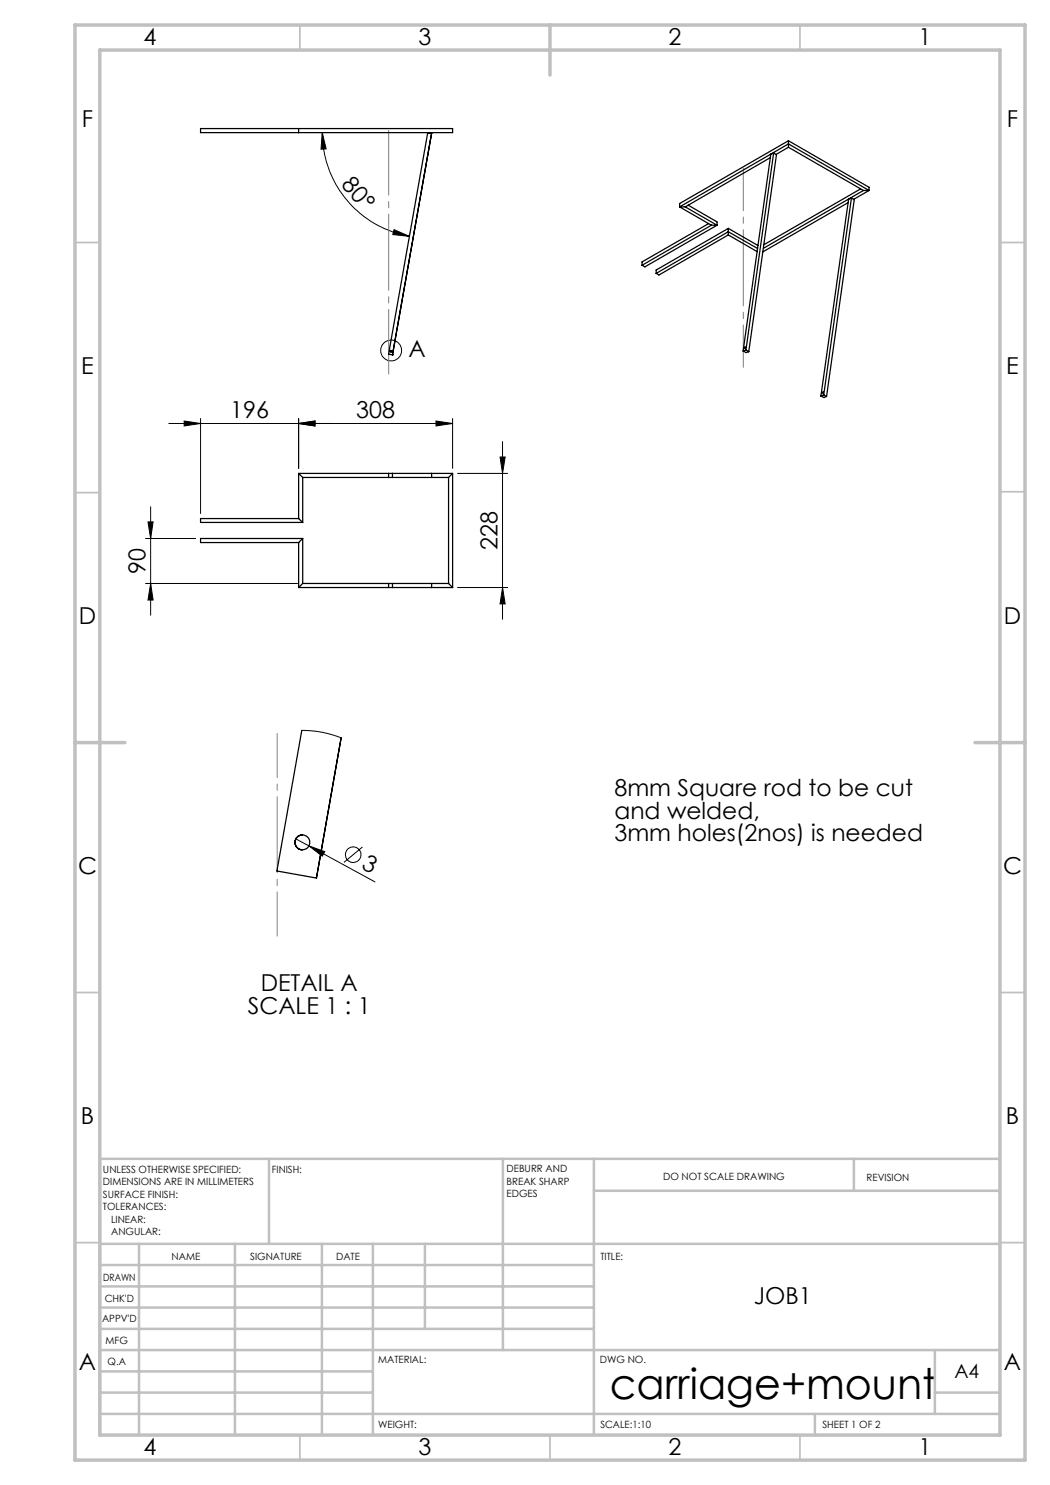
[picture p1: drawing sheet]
<svg xmlns="http://www.w3.org/2000/svg" width="210mm" height="297mm" viewBox="0 0 210 297" stroke-linecap="round" stroke-linejoin="round" font-family="sans-serif">
<g fill="none" stroke="#000" stroke-width=".2">
<path d="M64.5 26.5l.7 3.3h-1zM64.5 26.5a21.1 21.1 0 0 0 17.4 20.8M78.8 45.9l3.1 1.4-3.3-.4zM33.8 84.7h56.7M36.8 84.2l3.3 .5-3.3 .5zM40.1 83.7v19M59.7 84.7l3.3-.5v1zM59.7 83.7v10M87.2 84.2l3.3 .5-3.3 .5zM90.5 83.7v10M91.5 94.7h10M100 91.4h1l-.5 3.3z"/>
<path d="M100.5 88.3v35.6M29.1 116.7h30.4M29.1 107.7h10M29.6 104.4h1l-.5 3.3zM30.1 101.3v21.7M30.1 116.7l.5 3.3h-1zM91.5 117.5h10M100.5 117.5l.5 3.3h-1zM60.4 146.1l4 .3 3.8 1.2M59.2 167.8l2.6 1.4M61.8 169.2l3.1 1.1-.4 .9zM61.8 169.2l13.2 7.2"/>
<path d="M72.5 169.4l-3.7 3.1"/>
<circle cx="78.2" cy="70.1" r="2.08"/>
<circle cx="70.6" cy="170.9" r="1.57"/>
</g>
<path d="M55.4 146.7v40.5" fill="none" stroke="#808080" stroke-width=".2" stroke-dasharray="15.2 1.3 1.3 1.3" stroke-dashoffset="6.4"/>
<g fill="none" stroke="#c0c0c0" stroke-width=".35">
<path d="M60 5v5M160 5v5M15 48.5h5M200 48.5h5M15 98.5h5M200 98.4h5M15 198.5h5M200 198.5h5M15 248.5h5M200 248.5h5M60 287v5M110 287v5"/>
<path d="M160 287v5"/>
</g>
<g fill="none" stroke="#c0c0c0" stroke-width=".5">
<path d="M53.8 231.8v17M100.6 231.8v38.2M118.8 231.8v55.2M118.8 238.2h81.2M170.8 231.8v6.4M200 231.8h-180v55.2M20 248.8h180M20 257.3h98.8M20 253h98.8M27.8 248.8v38.2M47 248.8v38.2M64.4 248.8v38.2"/>
<path d="M74.6 248.8v38.2M85 248.8v17M20 265.8h98.8M20 261.5h98.8M20 278.5h54.6M20 274.3h54.6M20 270h180M187 278.5h13M187 270v12.8M20 282.8h180M163 282.8v4.2"/>
</g>
<path d="M15 5h190v287h-190zM20 10h180v277h-180zM110 5v10M15 148.5h10M195 148.5h10" fill="none" stroke="#c0c0c0" stroke-width=".7"/>
<path d="M77.7 26.1v48.7" fill="none" stroke="#808080" stroke-width=".2" stroke-dasharray="15.2 1.3 1.3 1.3" stroke-dashoffset="2.3"/>
<path d="M148.7 33.7v39.8" fill="none" stroke="#808080" stroke-width=".2" stroke-dasharray="15.2 1.3 1.3 1.3" stroke-dashoffset="6.8"/>
<g fill="#000">
<path d="M61.8 169.2l3.1 1.1-.4 .9z"/>
<path d="M64.5 26.5l.7 3.3h-1zM78.8 45.9l3.1 1.4-3.3-.4z"/>
<path d="M59.7 84.7l3.3-.5v1zM36.8 84.2l3.3 .5-3.3 .5z"/>
<path d="M59.7 84.7l3.3-.5v1zM87.2 84.2l3.3 .5-3.3 .5z"/>
<path d="M100 91.4h1l-.5 3.3zM100.5 117.5l.5 3.3h-1z"/>
<path d="M30.1 116.7l.5 3.3h-1zM29.6 104.4h1l-.5 3.3z"/>
</g>
<g fill="none" stroke="#000" stroke-width=".25">
<path d="M40.1 25.7h50.4v.8h-50.4zM59.7 25.7v.8M85.5 26.5h.1M85.5 26.5l.8 .1-7.8 44.4M85.5 26.5l-7.8 44.3 .8 .2M154.1 31.5l-17 9.9M154.7 30.6l-5.5 39.4M154.7 30.6l-.5 .2-5.6 39.4M154.7 30.6l.6 .3-5.5 39.4M157.7 29.5l-2.5 1.4M157.7 28.1v1.4M157.7 28.1l-21.8 12.6v.7"/>
<path d="M157.7 28.1l16.1 9.4v.6M157.7 29.5l15 8.6M170.3 39.6l-5.6 39.4M170.3 39.6l-.6 .2-5.5 39.4M170.3 39.6l.6 .3-5.6 39.4M172.1 37.8l-19.3 11.2M172.7 38.1h1.1M172.7 38.1l-20 11.6M173.8 38.1l-16.1-9.3-21.8 12.6M173.8 38.1l-3.1 1.8M135.9 41.4h1.2M135.9 41.4l6.4 3.6"/>
<path d="M137.1 41.4l6.3 3.6M137.6 41l5.8 3.4v.6M141.7 44.7l-13.3 7.7v.7M142.3 45h1.1M142.3 45l-13.9 8.1M143.4 45l-14.4 8.4-.6-.3M145.7 47l5.7 3.3M145.7 45.7l5.9 3.4M145.7 47l-13.9 8-.6-.3M145.7 45.7v1.3M145.7 45.7l-14.5 8.3v.7M151.5 49.7l-5.8-3.3-14.5 8.3"/>
<path d="M169.6 40.5l-17 9.9M78.2 70.1l-.1 .1 .1 .2M78.5 71h.1M148.6 70.2l.6 .3 .6-.2M149.2 70l-.6 .2M149.2 70l.6 .3M164.2 79.2l.6 .3 .5-.2M164.5 78.4l.2 .1-.2 .1zM164.7 79l-.5 .2M164.7 79l.6 .3M59.7 94.7v9M59.7 94.7h30.8"/>
<path d="M59.7 94.7l.8 .8M60.5 95.5h29.2M60.5 95.5v9M77.7 94.7v.8M78.5 94.7v.8M86.3 94.7v.8M89.7 95.5v21.2M90.5 94.7v22.8M90.5 94.7l-.8 .8M59.7 108.5v9M59.7 103.7h-19.6v.8h20.4M59.7 117.5h30.8"/>
<path d="M59.7 103.7l.8 .8M60.5 107.7h-20.4v.8h19.6M60.5 116.7h29.2M60.5 116.7l-.8 .8M60.5 107.7l-.8 .8M60.5 107.7v9M77.7 116.7v.8M78.5 116.7v.8M86.3 116.7v.8M89.7 116.7l.8 .8M60.4 146.1l-5 28.1 7.9 1.4M68.2 147.6l-4.9 28"/>
<path d="M60.5 167a1.5 1.5 0 0 0-1.5 1.5 1.5 1.5 0 0 0 1.5 1.5M63.3 175.6h.1"/>
<circle cx="78.2" cy="70.2" r=".16"/>
<circle cx="149" cy="69.6" r=".13"/>
<circle cx="60.5" cy="168.5" r="1.5"/>
</g>
<text font-size="8.5" x="122" y="279.7">carriage+mount</text>
<g font-size="4.7">
<text x="28.7" y="9">4</text>
<text x="83.7" y="9">3</text>
<text x="133.7" y="9">2</text>
<text x="183.7" y="9">1</text>
<text x="16.4" y="25.5">F</text>
<text x="201.4" y="25.5">F</text>
<text x="68.1" y="37" transform="rotate(49 68.1 37)">80°</text>
<text x="81.7" y="71.4">A</text>
<text x="16.2" y="74.7">E</text>
<text x="201.2" y="74.8">E</text>
<text x="46.1" y="83.7">196</text>
<text x="71.3" y="83.7">308</text>
<text x="99.5" y="110" transform="rotate(-90 99.5 110)">228</text>
<text x="29.1" y="114.8" transform="rotate(-90 29.1 114.8)">90</text>
<text x="15.8" y="124.7">D</text>
<text x="200.8" y="124.7">D</text>
<text x="122.9" y="159.2">8mm Square rod to be cut</text>
<text x="122.9" y="163.7">and welded,</text>
<text x="72.1" y="173.6" transform="rotate(29 72.1 173.6)">3</text>
<text x="122.9" y="168.2">3mm holes(2nos) is needed</text>
<text x="15.6" y="174.7">C</text>
<text x="200.6" y="174.7">C</text>
<text x="49.6" y="202.7">SCALE 1 : 1</text>
<text x="52.2" y="198.2">DETAIL A</text>
<text x="16.2" y="224.7">B</text>
<text x="201.2" y="224.7">B</text>
<text x="150.8" y="260.8">JOB1</text>
<text x="15.8" y="274">A</text>
<text x="200.8" y="274">A</text>
<text x="28.7" y="291">4</text>
<text x="83.7" y="291">3</text>
<text x="133.7" y="291">2</text>
<text x="183.7" y="291">1</text>
</g>
<text font-size="3.9" x="190.9" y="275.5">A4</text>
<g font-size="2">
<text x="20.6" y="234.6">UNLESS OTHERWISE SPECIFIED:</text>
<text x="20.6" y="237.1">DIMENSIONS ARE IN MILLIMETERS</text>
<text x="20.6" y="239.6">SURFACE FINISH:</text>
<text x="54.4" y="234.6">FINISH:</text>
<text x="101.3" y="234.5">DEBURR AND</text>
<text x="101.3" y="237">BREAK SHARP</text>
<text x="101.3" y="239.5">EDGES</text>
<text x="132.6" y="236">DO NOT SCALE DRAWING</text>
<text x="173.3" y="236.2">REVISION</text>
<text x="20.6" y="242.1">TOLERANCES:</text>
<text x="22.2" y="244.6">LINEAR:</text>
<text x="22.2" y="247.1">ANGULAR:</text>
<text x="34.3" y="252">NAME</text>
<text x="50" y="251.9">SIGNATURE</text>
<text x="67.2" y="251.9">DATE</text>
<text x="120.1" y="251.9">TITLE:</text>
<text x="20.6" y="256.1">DRAWN</text>
<text x="20.9" y="260.3">CHK'D</text>
<text x="20.4" y="264.4">APPV'D</text>
<text x="21.1" y="268.8">MFG</text>
<text x="21.5" y="273">Q.A</text>
<text x="75.6" y="272.5">MATERIAL:</text>
<text x="120" y="272.5">DWG NO.</text>
<text x="75.6" y="285.5">WEIGHT:</text>
<text x="120.1" y="285.6">SCALE:1:10</text>
<text x="164.5" y="285.6">SHEET 1 OF 2</text>
</g>
</svg>
